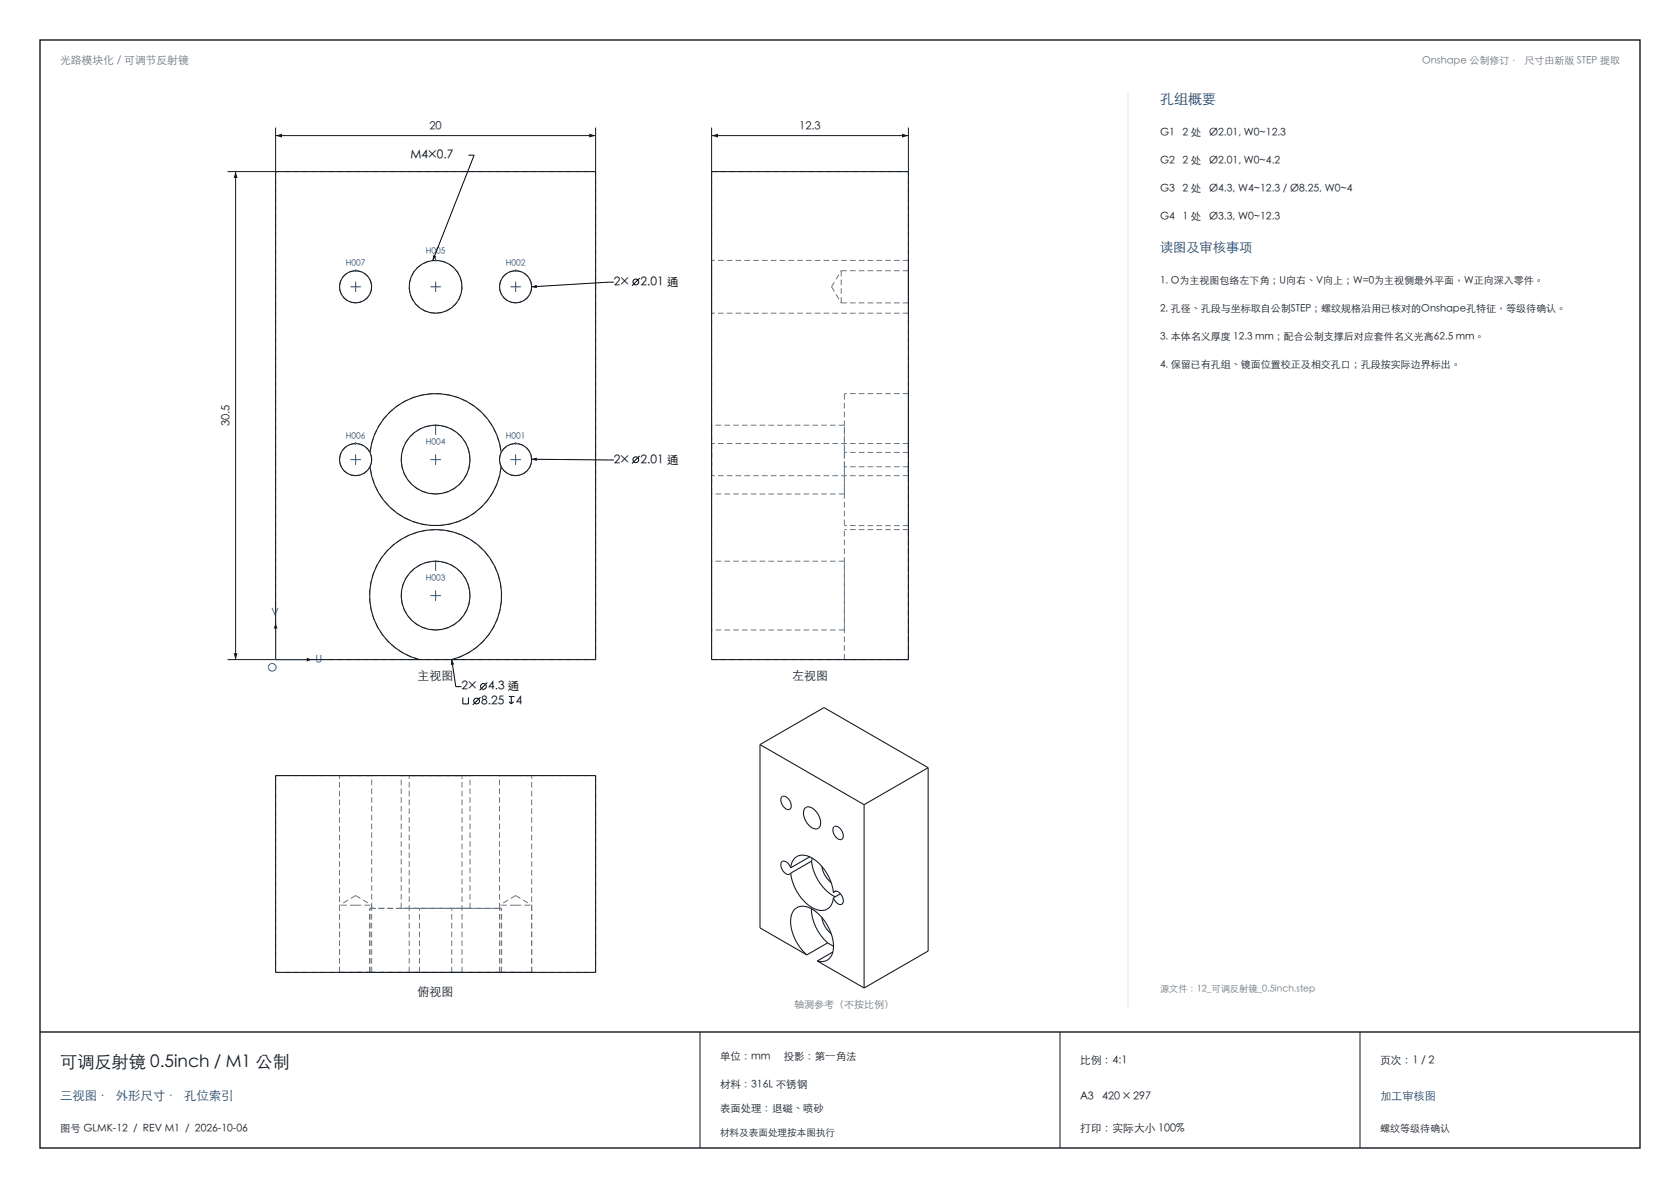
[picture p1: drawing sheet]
<svg xmlns="http://www.w3.org/2000/svg" width="420mm" height="297mm" viewBox="0 0 420 297" stroke-linecap="round" stroke-linejoin="round" font-family="sans-serif">
<path d="M10 10h400v277h-400zM10 258h400" fill="none" stroke="#141a21" stroke-width=".35"/>
<path d="M68.9 31.9v11M68.9 33.9h80M148.9 31.9v11M175 258v29M265 258v29M340 258v29" fill="none" stroke="#141a21" stroke-width=".25"/>
<g fill="none" stroke="#6b7580" stroke-width=".25" stroke-dasharray="1.4 .8" stroke-linecap="butt">
<path d="M68.9 42.9h80M177.9 42.9h49.2M88.9 67.7a4 4 0 0 1 4 4 4 4 0 0 1-4 4M88.9 75.7a4 4 0 0 1-4-4 4 4 0 0 1 4-4M108.9 78.3a6.6 6.6 0 0 1-5.9-9.5 6.6 6.6 0 0 1 11.1-1.2 6.6 6.6 0 0 1-3.8 10.5l-1.4 .2M128.9 67.7a4 4 0 0 1 4 4 4 4 0 0 1-4 4M128.9 75.7a4 4 0 0 1-4-4 4 4 0 0 1 4-4M177.9 78.3v-13.2M207.9 71.7l2.4-4M207.9 71.7l2.4 4M210.3 67.7v8M227.1 75.7v-8"/>
<path d="M227.1 78.3v-13.2M227.1 78.3h-49.2M227.1 75.7h-16.8M227.1 65.1h-49.2M227.1 67.7h-16.8M227.1 98.4h-16M88.9 118.9a4 4 0 0 1-3.6-5.7 4 4 0 0 1 6.7-.9 4 4 0 0 1-2 6.5l-1.1 .1M92.5 113.1a16.5 16.5 0 0 1 16.4-14.7 16.5 16.5 0 0 1 16.4 14.7M125.3 116.7a16.5 16.5 0 0 1-16.4 14.7 16.5 16.5 0 0 1-16.4-14.7M128.9 118.9a4 4 0 0 1-3.6-5.7 4 4 0 0 1 6.7-.9 4 4 0 0 1-2 6.5l-1.1 .1M177.9 118.9v-8M211.1 113.1v3.6"/>
<path d="M211.1 113.1v-14.7M211.1 116.7v14.7M211.1 106.3h-33.2M227.1 116.7v2.2M227.1 118.9v-8M227.1 110.9v2.2M227.1 113.1v-14.7M227.1 116.7v14.7M227.1 118.9h-49.2M227.1 116.7h-16M227.1 113.1h-16M227.1 110.9h-49.2"/>
<path d="M108.9 123.5a8.6 8.6 0 0 1-7.7-12.4 8.6 8.6 0 0 1 14.5-1.4 8.6 8.6 0 0 1-5.2 13.6l-1.6 .2M177.9 123.5v-17.2M211.1 123.5h-33.2M211.1 123.5v-17.2M227.1 131.4h-16M227.1 132.4h-16M108.9 157.5a8.6 8.6 0 0 1-7.7-12.4 8.6 8.6 0 0 1 14.5-1.4 8.6 8.6 0 0 1-5.2 13.6l-1.6 .2M177.9 157.5v-17.2M211.1 157.5h-33.2M211.1 157.5v-17.2M211.1 140.3h-33.2M68.9 164.9h80"/>
<path d="M68.9 164.9v-122M104.9 164.9a16.5 16.5 0 0 1-9.6-25.4 16.5 16.5 0 0 1 27.2 0 16.5 16.5 0 0 1-9.6 25.4M148.9 164.9v-122M177.9 164.9h49.2M177.9 164.9v-122M211.1 164.9v-32.5M227.1 164.9h-16M227.1 164.9v-32.5M227.1 164.9v-122M68.9 193.9v49.2M68.9 193.9h80M84.9 193.9h8"/>
<path d="M88.9 193.9h-4M92.9 193.9h-4M100.3 193.9h17.2M102.3 193.9h13.2M108.9 193.9h-8.6M108.9 193.9h-6.6M115.5 193.9h-6.6M117.5 193.9h-8.6M124.9 193.9h8M128.9 193.9h-4M132.9 193.9h-4M148.9 193.9v49.2"/>
<path d="M88.9 226.3h4M88.9 226.3h-4M88.9 223.9l-4 2.4M88.9 223.9l4 2.4M92.4 227.1h33M92.5 227.1h.4M92.5 227.1h32.8M92.9 227.1v-33.2M100.3 227.1h17.2M100.3 227.1v-33.2M104.9 227.1h-12.5M108.9 227.1h-8.6"/>
<path d="M112.9 227.1h-8M117.5 227.1h-8.6M117.5 227.1v-33.2M124.9 227.1v-33.2M125.3 227.1h-.4M125.4 227.1h-12.5M128.9 226.3h4M128.9 226.3h-4M128.9 223.9l-4 2.4M128.9 223.9l4 2.4M68.9 243.1h36M84.9 243.1h8"/>
<path d="M84.9 243.1h7.6M84.9 243.1v-49.2M84.9 243.1v-16.8M88.9 243.1h-4M92.4 243.1h33M92.4 243.1v-16M92.5 243.1h-3.6M92.5 243.1h32.8M92.5 243.1v-16M92.9 243.1h-4M92.9 243.1v-16.8M102.3 243.1h13.2"/>
<path d="M102.3 243.1v-49.2M104.9 243.1v-16M104.9 243.1h-12.5M108.9 243.1h-6.6M112.9 243.1h36M112.9 243.1v-16M115.5 243.1h-6.6M115.5 243.1v-49.2M124.9 243.1h8M124.9 243.1v-16.8M125.3 243.1h7.6M125.3 243.1v-16"/>
<path d="M125.4 243.1h-12.5M125.4 243.1v-16M128.9 243.1h-4M128.9 243.1h-3.6M132.9 243.1h-4M132.9 243.1v-49.2M132.9 243.1v-16.8"/>
</g>
<g fill="none" stroke="#141a21" stroke-width=".27">
<path d="M68.9 42.9h80v122h-80zM177.9 42.9h49.2v122h-49.2zM92.5 113.1a4 4 0 0 0-6.1-1.3 4 4 0 0 0 0 6.2 4 4 0 0 0 6.1-1.3M92.5 113.1a16.5 16.5 0 0 1 16.4-14.7 16.5 16.5 0 0 1 16.4 14.7M92.5 116.7a16.5 16.5 0 0 0 16.4 14.7 16.5 16.5 0 0 0 16.4-14.7M92.5 113.1a4 4 0 0 1 0 3.6M125.3 113.1a4 4 0 0 1 6.1-1.3 4 4 0 0 1 0 6.2 4 4 0 0 1-6.1-1.3M125.3 113.1a4 4 0 0 0 0 3.6M104.9 164.9a16.5 16.5 0 0 1-9.6-25.4 16.5 16.5 0 0 1 27.2 0 16.5 16.5 0 0 1-9.6 25.4M68.9 193.9h80v49.2h-80z"/>
<circle cx="88.9" cy="71.7" r="4"/>
<circle cx="108.9" cy="71.7" r="6.6"/>
<circle cx="128.9" cy="71.7" r="4"/>
<circle cx="108.9" cy="114.9" r="8.6"/>
<circle cx="108.9" cy="148.9" r="8.6"/>
</g>
<g fill="#141a21">
<path d="M68.9 33.9l1.6-.5v1z"/>
<path d="M147.3 33.4l1.6 .5-1.6 .5z"/>
</g>
<path d="M56.9 42.9h12M58.9 42.9v122M56.9 164.9h12" fill="none" stroke="#141a21" stroke-width=".25"/>
<g fill="#141a21">
<path d="M58.4 163.3h1l-.5 1.6z"/>
<path d="M58.9 42.9l.5 1.6h-1z"/>
</g>
<path d="M177.9 31.9v11M177.9 33.9h49.2M227.1 31.9v11" fill="none" stroke="#141a21" stroke-width=".25"/>
<g fill="#141a21">
<path d="M177.9 33.9l1.6-.5v1z"/>
<path d="M225.5 33.4l1.6 .5-1.6 .5z"/>
</g>
<path d="M68.9 155.9v9h9" fill="none" stroke="#144578" stroke-width=".25"/>
<g fill="#141a21">
<path d="M76.7 164.4l1.2 .5-1.2 .5z"/>
<path d="M68.9 155.9l.5 1.2h-1z"/>
</g>
<g fill="none" stroke="#144578" stroke-width=".25">
<path d="M87.6 71.7h2.6M88.9 70.4v2.6M107.6 71.7h2.6M108.9 70.4v2.6M127.6 71.7h2.6M128.9 70.4v2.6M87.6 114.9h2.6M88.9 113.6v2.6M107.6 114.9h2.6M108.9 113.6v2.6M127.6 114.9h2.6M128.9 110.5v.4"/>
<path d="M128.9 113.6v2.6M107.6 148.9h2.6M108.9 147.6v2.6"/>
</g>
<circle cx="128.9" cy="110.9" r=".23" fill="#144578"/>
<path d="M128.9 67.3v.4" fill="none" stroke="#144578" stroke-width=".25"/>
<circle cx="128.9" cy="67.7" r=".23" fill="#144578"/>
<path d="M108.9 140.3v2.4" fill="none" stroke="#144578" stroke-width=".25"/>
<circle cx="108.9" cy="140.3" r=".23" fill="#144578"/>
<path d="M108.9 106.3v2.4" fill="none" stroke="#144578" stroke-width=".25"/>
<circle cx="108.9" cy="106.3" r=".23" fill="#144578"/>
<path d="M108.9 64.3v.8" fill="none" stroke="#144578" stroke-width=".25"/>
<circle cx="108.9" cy="65.1" r=".23" fill="#144578"/>
<path d="M88.9 110.5v.4" fill="none" stroke="#144578" stroke-width=".25"/>
<circle cx="88.9" cy="110.9" r=".23" fill="#144578"/>
<path d="M88.9 67.3v.4" fill="none" stroke="#144578" stroke-width=".25"/>
<circle cx="88.9" cy="67.7" r=".23" fill="#144578"/>
<g fill="none" stroke="#141a21" stroke-width=".27">
<path d="M190 186.1v45.9l11.7 6.7M190 186.1l26 15.1M190 186.1l16-9.2 26 15M195.5 199.2a1.62 1.62 0 0 1 2.1 1.3 1.15 1.15 0 0 1-.6 1.9 2.39 2.39 0 0 1-1.5-3.2zM232 191.9v45.9l-16 9.2M232 191.9l-16 9.3M197.7 216.9a1.78 1.78 0 0 0-2.2-1.5 2.31 2.31 0 0 0 1.7 3.2l.5-.3M197.7 216.9a3.1 3.1 0 0 1 1.6-2.8 3.1 3.1 0 0 1 3.3 .2 11.7 11.7 0 0 1 5.7 8.8M197.7 218.3a11.4 11.4 0 0 0 6.5 9.1 3 3 0 0 0 4.1-2.9M201.3 202a2.11 2.11 0 0 1 2.9 1.1 3.4 3.4 0 0 1 .6 3.8 1.92 1.92 0 0 1-2.7-.7 3.5 3.5 0 0 1-.8-4.2zM202.4 214.2l-4.7 2.7M202.9 215.3a11.7 11.7 0 0 0 5.9 8.9"/>
<path d="M202.9 215.3l-5.2 3M203 214.5l-.1 .8M205.5 216.6a6.4 6.4 0 0 0 2.3 4M208.5 206.7a1.62 1.62 0 0 1 2.1 1.3 1.15 1.15 0 0 1-.6 1.9 2.39 2.39 0 0 1-1.5-3.2zM216 201.2v45.8M201.7 238.7a11.1 11.1 0 0 1-3.9-9.8 3.2 3.2 0 0 1 5.2-1.6 11.4 11.4 0 0 1 5.3 10.4 2.94 2.94 0 0 1-4 2.5M202.9 227.2a11.7 11.7 0 0 0 4 8.5M205.5 229.4a6.4 6.4 0 0 0 2.3 4M206.9 235.7l1.5 .9M206.9 235.7l-5.2 3M208.2 238l-3.9 2.2M208.3 223.1a1.01 1.01 0 0 1 1.7 .3 1.97 1.97 0 0 1 .4 2.7 1.82 1.82 0 0 1-2.1-1.6"/>
<path d="M208.9 222.8l-.6 .3M210.1 223.4l-1.8 1.1M204.3 240.2l11.7 6.8"/>
</g>
<path d="M282 23v229" fill="none" stroke="#e6edf2" stroke-width=".25"/>
<g fill="none" stroke="#000" stroke-width=".25">
<path d="M117.1 38.8h1.4l-10.3 26.3M153.5 70.5l-20.6 1.2M159.9 69.5l-1.9 1.9M132.9 114.8l20.6 .2M159.9 114l-1.9 1.9M112.9 164.9l1 6.8h1.5M115.7 174.4v1.6h1.4v-1.6M120.1 174.3l-1.9 1.9M121.8 170.6l-1.9 2M127.2 174.1h1.4M127.2 175.4l.6 .6M127.8 174.1v1.9"/>
<path d="M128.4 175.4l-.6 .6"/>
<circle cx="159" cy="70.5" r=".72"/>
<circle cx="159" cy="114.9" r=".72"/>
<circle cx="119.2" cy="175.3" r=".72"/>
<circle cx="120.9" cy="171.6" r=".72"/>
</g>
<path d="M108.3 63.8l.7 .3-.8 1zM132.9 71.7l1.3-.5v.8zM132.9 114.8l1.3-.4v.8zM112.9 164.9l.6 1.2-.8 .1z" fill="#000"/>
<text font-size="4.3" fill="#141a21" x="15" y="267">可调反射镜 0.5inch / M1 公制</text>
<text font-size="3.5" fill="#144578" x="290" y="26">孔组概要</text>
<text font-size="3.3" fill="#144578" x="290" y="63">读图及审核事项</text>
<text font-size="3.1" fill="#144578" x="15" y="275">三视图 · 外形尺寸 · 孔位索引</text>
<g font-size="3">
<text x="102.7" y="39.7">M4×0.7</text>
<text x="153.5" y="71.4">2×</text>
<text x="160.1" y="71.4">2.01 通</text>
<text x="153.5" y="115.9">2×</text>
<text x="160.1" y="115.9">2.01 通</text>
<text x="115.4" y="172.6">2×</text>
<text x="122" y="172.6">4.3 通</text>
<text x="120.3" y="176.2">8.25</text>
<text x="129" y="176.2">4</text>
</g>
<g font-size="3" fill="#141a21">
<text x="104.4" y="169.9">主视图</text>
<text x="198" y="169.9">左视图</text>
<text x="104.4" y="249.1">俯视图</text>
</g>
<g font-size="2.8" fill="#141a21">
<text x="107.3" y="32.6">20</text>
<text x="199.8" y="32.6">12.3</text>
<text x="57.5" y="106.6" transform="rotate(-90 57.5 106.6)">30.5</text>
</g>
<g font-size="2.8" fill="#144578">
<text x="66.9" y="167.9">O</text>
<text x="345" y="275">加工审核图</text>
</g>
<text font-size="2.7" fill="#6b7580" x="15" y="16">光路模块化 / 可调节反射镜</text>
<g font-size="2.7" fill="#141a21">
<text x="270" y="266">比例：4:1</text>
<text x="345" y="266">页次：1 / 2</text>
<text x="270" y="275">A3</text>
<text x="275.5" y="275">420 × 297</text>
<text x="270" y="283">打印：实际大小 100%</text>
</g>
<g font-size="2.6" fill="#141a21">
<text x="290" y="34">G1</text>
<text x="295.7" y="34">2 处</text>
<text x="302.3" y="34">Ø2.01, W0~12.3</text>
<text x="290" y="41">G2</text>
<text x="295.7" y="41">2 处</text>
<text x="302.3" y="41">Ø2.01, W0~4.2</text>
<text x="290" y="48">G3</text>
<text x="295.7" y="48">2 处</text>
<text x="302.3" y="48">Ø4.3, W4~12.3 / Ø8.25, W0~4</text>
<text x="290" y="55">G4</text>
<text x="295.7" y="55">1 处</text>
<text x="302.3" y="55">Ø3.3, W0~12.3</text>
<text x="180" y="265">单位：mm</text>
<text x="195.9" y="265">投影：第一角法</text>
<text x="180" y="272">材料：316L 不锈钢</text>
<text x="180" y="278">表面处理：退磁、喷砂</text>
<text x="15" y="283">图号 GLMK-12 / REV M1 / 2026-10-06</text>
</g>
<g font-size="2.6" fill="#144578">
<text x="67.9" y="153.9">V</text>
<text x="78.9" y="165.7">U</text>
</g>
<g font-size="2.5" fill="#6b7580">
<text x="355.5" y="16">Onshape 公制修订 · 尺寸由新版 STEP 提取</text>
<text x="198.5" y="252">轴测参考（不按比例）</text>
</g>
<g font-size="2.5" fill="#141a21">
<text x="290" y="71">1. O为主视图包络左下角；U向右、V向上；W=0为主视侧最外平面，W正向深入零件。</text>
<text x="290" y="78">2. 孔径、孔段与坐标取自公制STEP；螺纹规格沿用已核对的Onshape孔特征，等级待确认。</text>
<text x="290" y="85">3. 本体名义厚度 12.3 mm；配合公制支撑后对应套件名义光高62.5 mm。</text>
<text x="290" y="92">4. 保留已有孔组、镜面位置校正及相交孔口；孔段按实际边界标出。</text>
<text x="345" y="283">螺纹等级待确认</text>
</g>
<text font-size="2.4" fill="#141a21" x="180" y="284">材料及表面处理按本图执行</text>
<text font-size="2.3" fill="#6b7580" x="290" y="248">源文件：12_可调反射镜_0.5inch.step</text>
<g font-size="2.1" fill="#144578">
<text x="106.4" y="63.5">H005</text>
<text x="86.4" y="66.5">H007</text>
<text x="126.4" y="66.5">H002</text>
<text x="86.4" y="109.7">H006</text>
<text x="106.4" y="111.2">H004</text>
<text x="126.4" y="109.7">H001</text>
<text x="106.4" y="145.2">H003</text>
</g>
</svg>
